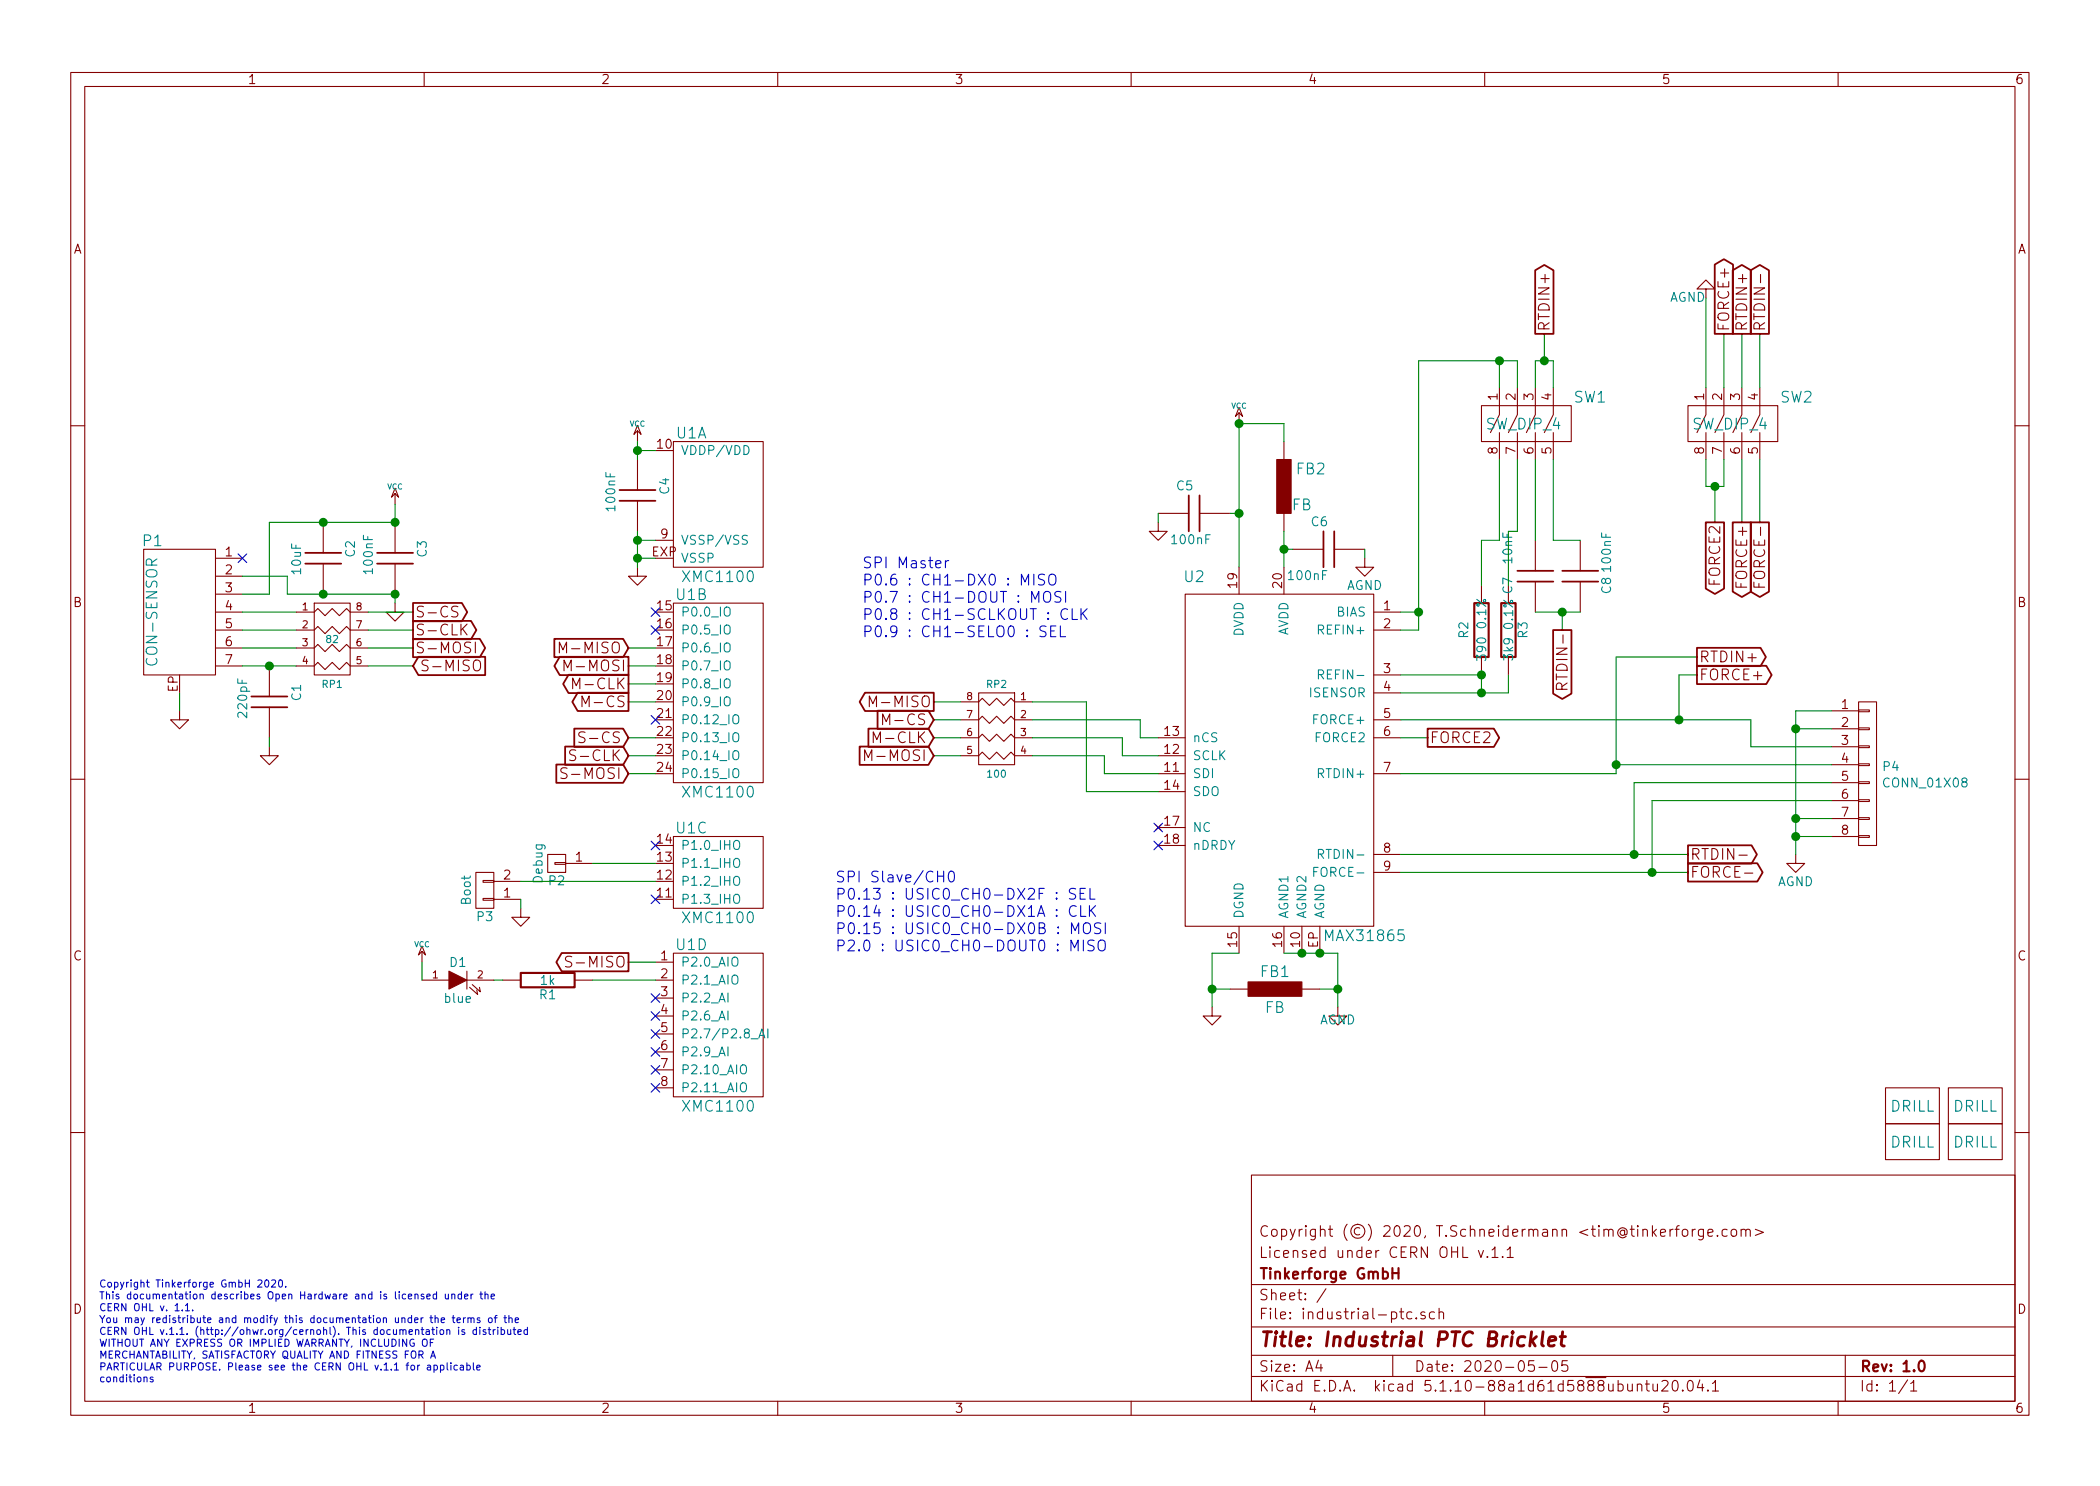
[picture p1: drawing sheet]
EESchema Schematic File Version 4
EELAYER 30 0
EELAYER END
$Descr A4 11693 8268
encoding utf-8
Sheet 1 1
Title "Industrial PTC Bricklet"
Date "2020-05-05"
Rev "1.0"
Comp "Tinkerforge GmbH"
Comment1 "Licensed under CERN OHL v.1.1"
Comment2 "Copyright (©) 2020, T.Schneidermann <tim@tinkerforge.com>"
Comment3 ""
Comment4 ""
$EndDescr
NoConn ~ 6450 4700
Text GLabel 9700 1850 1    60   Output ~ 0
RTDIN+
Text GLabel 9700 2900 3    60   Output ~ 0
FORCE+
Text GLabel 9800 1850 1    60   Output ~ 0
RTDIN-
Text GLabel 9800 2900 3    60   Output ~ 0
FORCE-
Text GLabel 9600 1850 1    60   Output ~ 0
FORCE+
$Comp
L tinkerforge:AGND #PWR01
U 1 1
P 9500 1650
F 0 "#PWR01" H 9500 1650 40  0001 C CNN
F 1 "AGND" H 9600 1650 50  0000 C CNN
F 2 "" H 9500 1650 60  0001 C CNN
F 3 "" H 9500 1650 60  0001 C CNN
	1    9500 1650
	-1   0    0    1   
$EndComp
Text GLabel 9550 2900 3    60   Output ~ 0
FORCE2
Text GLabel 8600 1850 1    60   Output ~ 0
RTDIN+
Text GLabel 8700 3500 3    60   Output ~ 0
RTDIN-
Text GLabel 9400 4750 2    60   Output ~ 0
RTDIN-
Text GLabel 9400 4850 2    60   Output ~ 0
FORCE-
Text GLabel 7950 4100 2    60   Output ~ 0
FORCE2
Text GLabel 9450 3750 2    60   Output ~ 0
FORCE+
Text GLabel 9450 3650 2    60   Output ~ 0
RTDIN+
$Comp
L tinkerforge:C C7
U 1 1
P 8550 3200
F 0 "C7" V 8700 3200 50  0000 L CNN
F 1 "10nF" V 8700 2950 50  0000 L CNN
F 2 "kicad-libraries:C0603F" H 8550 3200 60  0001 C CNN
F 3 "" H 8550 3200 60  0001 C CNN
	1    8550 3200
	-1   0    0    1   
$EndComp
$Comp
L tinkerforge:C C8
U 1 1
P 8800 3200
F 0 "C8" V 8650 3200 50  0000 L CNN
F 1 "100nF" V 8650 2950 50  0000 L CNN
F 2 "kicad-libraries:C0603F" H 8800 3200 60  0001 C CNN
F 3 "" H 8800 3200 60  0001 C CNN
	1    8800 3200
	-1   0    0    1   
$EndComp
$Comp
L tinkerforge:INDUCT FB2
U 1 1
P 7150 2700
F 0 "FB2" H 7300 2800 60  0000 C CNN
F 1 "FB" H 7250 2600 60  0000 C CNN
F 2 "kicad-libraries:R0603F" H 7150 2700 60  0001 C CNN
F 3 "" H 7150 2700 60  0001 C CNN
	1    7150 2700
	1    0    0    -1  
$EndComp
$Comp
L tinkerforge:INDUCT FB1
U 1 1
P 7100 5500
F 0 "FB1" V 7000 5500 60  0000 C CNN
F 1 "FB" V 7200 5500 60  0000 C CNN
F 2 "kicad-libraries:R0603F" H 7100 5500 60  0001 C CNN
F 3 "" H 7100 5500 60  0001 C CNN
	1    7100 5500
	0    1    1    0   
$EndComp
$Comp
L tinkerforge:GND #PWR02
U 1 1
P 6750 5600
F 0 "#PWR02" H 6750 5600 30  0001 C CNN
F 1 "GND" H 6750 5530 30  0001 C CNN
F 2 "" H 6750 5600 60  0001 C CNN
F 3 "" H 6750 5600 60  0001 C CNN
	1    6750 5600
	1    0    0    -1  
$EndComp
$Comp
L tinkerforge:AGND #PWR03
U 1 1
P 7450 5600
F 0 "#PWR03" H 7450 5600 40  0001 C CNN
F 1 "AGND" H 7450 5530 50  0000 C CNN
F 2 "" H 7450 5600 60  0001 C CNN
F 3 "" H 7450 5600 60  0001 C CNN
	1    7450 5600
	1    0    0    -1  
$EndComp
$Comp
L tinkerforge:GND #PWR04
U 1 1
P 6450 2900
F 0 "#PWR04" H 6450 2900 30  0001 C CNN
F 1 "GND" H 6450 2830 30  0001 C CNN
F 2 "" H 6450 2900 60  0001 C CNN
F 3 "" H 6450 2900 60  0001 C CNN
	1    6450 2900
	1    0    0    -1  
$EndComp
$Comp
L tinkerforge:AGND #PWR05
U 1 1
P 7600 3100
F 0 "#PWR05" H 7600 3100 40  0001 C CNN
F 1 "AGND" H 7600 2950 50  0000 C CNN
F 2 "" H 7600 3100 60  0001 C CNN
F 3 "" H 7600 3100 60  0001 C CNN
	1    7600 3100
	1    0    0    -1  
$EndComp
$Comp
L tinkerforge:C C5
U 1 1
P 6650 2850
F 0 "C5" V 6800 2850 50  0000 L CNN
F 1 "100nF" V 6500 2750 50  0000 L CNN
F 2 "kicad-libraries:C0603F" H 6650 2850 60  0001 C CNN
F 3 "" H 6650 2850 60  0001 C CNN
	1    6650 2850
	0    -1   -1   0   
$EndComp
$Comp
L tinkerforge:C C6
U 1 1
P 7400 3050
F 0 "C6" V 7550 3050 50  0000 L CNN
F 1 "100nF" V 7250 3050 50  0000 L CNN
F 2 "kicad-libraries:C0603F" H 7400 3050 60  0001 C CNN
F 3 "" H 7400 3050 60  0001 C CNN
	1    7400 3050
	0    -1   -1   0   
$EndComp
$Comp
L tinkerforge:VCC #PWR06
U 1 1
P 6900 2350
F 0 "#PWR06" H 6900 2450 30  0001 C CNN
F 1 "VCC" H 6900 2450 30  0000 C CNN
F 2 "" H 6900 2350 60  0001 C CNN
F 3 "" H 6900 2350 60  0001 C CNN
	1    6900 2350
	1    0    0    -1  
$EndComp
$Comp
L tinkerforge:R R3
U 1 1
P 8400 3500
F 0 "R3" V 8480 3500 50  0000 C CNN
F 1 "3k9 0.1%" V 8400 3500 50  0000 C CNN
F 2 "kicad-libraries:R0603F" H 8400 3500 60  0001 C CNN
F 3 "" H 8400 3500 60  0001 C CNN
	1    8400 3500
	1    0    0    -1  
$EndComp
$Comp
L tinkerforge:R R2
U 1 1
P 8250 3500
F 0 "R2" V 8150 3500 50  0000 C CNN
F 1 "390 0.1%" V 8250 3500 50  0000 C CNN
F 2 "kicad-libraries:R0603F" H 8250 3500 60  0001 C CNN
F 3 "" H 8250 3500 60  0001 C CNN
	1    8250 3500
	1    0    0    -1  
$EndComp
NoConn ~ 6450 4600
$Comp
L tinkerforge:MAX31865 U2
U 1 1
P 7100 4250
F 0 "U2" H 6650 5300 60  0000 C CNN
F 1 "MAX31865" H 7600 3300 60  0000 C CNN
F 2 "kicad-libraries:QFN-20-5x5" H 7100 4250 60  0001 C CNN
F 3 "" H 7100 4250 60  0001 C CNN
	1    7100 4250
	1    0    0    -1  
$EndComp
Text Notes 550  7700 0    40   ~ 0
Copyright Tinkerforge GmbH 2020.\nThis documentation describes Open Hardware and is licensed under the\nCERN OHL v. 1.1.\nYou may redistribute and modify this documentation under the terms of the\nCERN OHL v.1.1. (http://ohwr.org/cernohl). This documentation is distributed\nWITHOUT ANY EXPRESS OR IMPLIED WARRANTY, INCLUDING OF\nMERCHANTABILITY, SATISFACTORY QUALITY AND FITNESS FOR A\nPARTICULAR PURPOSE. Please see the CERN OHL v.1.1 for applicable\nconditions\n
NoConn ~ 1350 3100
$Comp
L tinkerforge:DRILL U3
U 1 1
P 10650 6150
F 0 "U3" H 10700 6200 60  0001 C CNN
F 1 "DRILL" H 10650 6150 60  0000 C CNN
F 2 "kicad-libraries:DRILL_NP" H 10650 6150 60  0001 C CNN
F 3 "" H 10650 6150 60  0001 C CNN
	1    10650 6150
	1    0    0    -1  
$EndComp
$Comp
L tinkerforge:DRILL U4
U 1 1
P 10650 6350
F 0 "U4" H 10700 6400 60  0001 C CNN
F 1 "DRILL" H 10650 6350 60  0000 C CNN
F 2 "kicad-libraries:DRILL_NP" H 10650 6350 60  0001 C CNN
F 3 "" H 10650 6350 60  0001 C CNN
	1    10650 6350
	1    0    0    -1  
$EndComp
$Comp
L tinkerforge:DRILL U6
U 1 1
P 11000 6350
F 0 "U6" H 11050 6400 60  0001 C CNN
F 1 "DRILL" H 11000 6350 60  0000 C CNN
F 2 "kicad-libraries:DRILL_NP" H 11000 6350 60  0001 C CNN
F 3 "" H 11000 6350 60  0001 C CNN
	1    11000 6350
	1    0    0    -1  
$EndComp
$Comp
L tinkerforge:DRILL U5
U 1 1
P 11000 6150
F 0 "U5" H 11050 6200 60  0001 C CNN
F 1 "DRILL" H 11000 6150 60  0000 C CNN
F 2 "kicad-libraries:DRILL_NP" H 11000 6150 60  0001 C CNN
F 3 "" H 11000 6150 60  0001 C CNN
	1    11000 6150
	1    0    0    -1  
$EndComp
$Comp
L tinkerforge:VCC #PWR07
U 1 1
P 2200 2800
F 0 "#PWR07" H 2200 2900 30  0001 C CNN
F 1 "VCC" H 2200 2900 30  0000 C CNN
F 2 "" H 2200 2800 60  0001 C CNN
F 3 "" H 2200 2800 60  0001 C CNN
	1    2200 2800
	1    0    0    -1  
$EndComp
$Comp
L tinkerforge:GND #PWR08
U 1 1
P 2200 3350
F 0 "#PWR08" H 2200 3350 30  0001 C CNN
F 1 "GND" H 2200 3280 30  0001 C CNN
F 2 "" H 2200 3350 60  0001 C CNN
F 3 "" H 2200 3350 60  0001 C CNN
	1    2200 3350
	1    0    0    -1  
$EndComp
$Comp
L tinkerforge:GND #PWR09
U 1 1
P 1000 3950
F 0 "#PWR09" H 1000 3950 30  0001 C CNN
F 1 "GND" H 1000 3880 30  0001 C CNN
F 2 "" H 1000 3950 60  0001 C CNN
F 3 "" H 1000 3950 60  0001 C CNN
	1    1000 3950
	1    0    0    -1  
$EndComp
$Comp
L tinkerforge:CON-SENSOR2 P1
U 1 1
P 1000 3400
F 0 "P1" H 1150 3800 60  0000 C CNN
F 1 "CON-SENSOR" V 1150 3400 60  0000 C CNN
F 2 "kicad-libraries:CON-SENSOR2" H 1000 3400 60  0001 C CNN
F 3 "" H 1000 3400 60  0001 C CNN
	1    1000 3400
	-1   0    0    -1  
$EndComp
$Comp
L tinkerforge:R_PACK4 RP2
U 1 1
P 5550 4250
F 0 "RP2" H 5550 4700 40  0000 C CNN
F 1 "100" H 5550 4200 40  0000 C CNN
F 2 "kicad-libraries:0603X4" H 5550 4250 60  0001 C CNN
F 3 "" H 5550 4250 60  0001 C CNN
	1    5550 4250
	-1   0    0    -1  
$EndComp
Wire Wire Line
	6450 4300 6150 4300
Wire Wire Line
	6150 4300 6150 4200
Wire Wire Line
	6450 4100 6350 4100
Wire Wire Line
	6350 4100 6350 4000
Wire Wire Line
	9800 1850 9800 2150
Wire Wire Line
	9700 1850 9700 2150
Wire Wire Line
	9600 1850 9600 2150
Wire Wire Line
	7900 2000 7900 3400
Wire Wire Line
	7900 2000 8350 2000
Wire Wire Line
	8600 1850 8600 2000
Wire Wire Line
	8650 3000 8800 3000
Wire Wire Line
	8800 3400 8700 3400
Wire Wire Line
	8400 3250 8400 2950
Wire Wire Line
	8400 2950 8450 2950
Wire Wire Line
	8400 3750 8400 3850
Connection ~ 9350 4000
Wire Wire Line
	9350 4000 9350 3750
Wire Wire Line
	9350 3750 9450 3750
Connection ~ 9100 4750
Wire Wire Line
	9400 4750 9100 4750
Wire Wire Line
	6900 3150 6900 2850
Connection ~ 7450 5500
Wire Wire Line
	7450 5600 7450 5500
Wire Wire Line
	6900 5300 6750 5300
Connection ~ 7250 5300
Wire Wire Line
	6450 2900 6450 2850
Connection ~ 6900 2850
Wire Wire Line
	6900 2850 6850 2850
Wire Wire Line
	7150 2950 7150 3050
Connection ~ 8250 3850
Wire Wire Line
	8250 3850 8250 3750
Wire Wire Line
	7900 3400 7800 3400
Wire Wire Line
	1500 2900 1500 3300
Wire Wire Line
	1500 3300 1350 3300
Wire Wire Line
	1000 3950 1000 3850
Wire Wire Line
	1350 3200 1600 3200
Wire Wire Line
	7900 3500 7800 3500
Connection ~ 7900 3400
Wire Wire Line
	8250 3750 7800 3750
Connection ~ 8250 3750
Wire Wire Line
	7800 4000 9350 4000
Wire Wire Line
	7800 4300 9000 4300
Wire Wire Line
	9000 4300 9000 4250
Wire Wire Line
	9200 4850 9200 4450
Wire Wire Line
	7150 3050 7200 3050
Wire Wire Line
	7600 3100 7600 3050
Connection ~ 7350 5300
Wire Wire Line
	7450 5300 7350 5300
Wire Wire Line
	6750 5300 6750 5500
Connection ~ 6750 5500
Wire Wire Line
	6900 2350 7150 2350
Wire Wire Line
	7800 4100 7950 4100
Wire Wire Line
	9400 4850 9200 4850
Connection ~ 9200 4850
Wire Wire Line
	8700 3500 8700 3400
Connection ~ 8700 3400
Wire Wire Line
	8400 3850 8250 3850
Wire Wire Line
	8350 3000 8250 3000
Wire Wire Line
	8250 3000 8250 3250
Wire Wire Line
	9500 1650 9500 2150
Wire Wire Line
	9700 2900 9700 2550
Wire Wire Line
	9800 2900 9800 2550
Connection ~ 7150 3050
Wire Wire Line
	6450 4200 6250 4200
Wire Wire Line
	6250 4200 6250 4100
Wire Wire Line
	8350 2150 8350 2000
Connection ~ 8350 2000
Wire Wire Line
	8450 2000 8450 2150
Wire Wire Line
	8550 2150 8550 2000
Wire Wire Line
	8550 2000 8600 2000
Wire Wire Line
	8650 2000 8650 2150
Connection ~ 8600 2000
Wire Wire Line
	7150 2350 7150 2450
$Comp
L tinkerforge:XMC1XXX24 U1
U 1 1
P 4000 2800
F 0 "U1" H 3850 3200 60  0000 C CNN
F 1 "XMC1100" H 4000 2400 60  0000 C CNN
F 2 "kicad-libraries:QFN24-4x4mm-0.5mm" H 4150 3550 60  0001 C CNN
F 3 "" H 4150 3550 60  0000 C CNN
	1    4000 2800
	1    0    0    -1  
$EndComp
$Comp
L tinkerforge:XMC1XXX24 U1
U 2 1
P 4000 3850
F 0 "U1" H 3850 4400 60  0000 C CNN
F 1 "XMC1100" H 4000 3300 60  0000 C CNN
F 2 "kicad-libraries:QFN24-4x4mm-0.5mm" H 4150 4600 60  0001 C CNN
F 3 "" H 4150 4600 60  0000 C CNN
	2    4000 3850
	1    0    0    -1  
$EndComp
$Comp
L tinkerforge:XMC1XXX24 U1
U 3 1
P 4000 4850
F 0 "U1" H 3850 5100 60  0000 C CNN
F 1 "XMC1100" H 4000 4600 60  0000 C CNN
F 2 "kicad-libraries:QFN24-4x4mm-0.5mm" H 4150 5600 60  0001 C CNN
F 3 "" H 4150 5600 60  0000 C CNN
	3    4000 4850
	1    0    0    -1  
$EndComp
$Comp
L tinkerforge:XMC1XXX24 U1
U 4 1
P 4000 5700
F 0 "U1" H 3850 6150 60  0000 C CNN
F 1 "XMC1100" H 4000 5250 60  0000 C CNN
F 2 "kicad-libraries:QFN24-4x4mm-0.5mm" H 4150 6450 60  0001 C CNN
F 3 "" H 4150 6450 60  0000 C CNN
	4    4000 5700
	1    0    0    -1  
$EndComp
Wire Wire Line
	6150 4200 5750 4200
Wire Wire Line
	6250 4100 5750 4100
Wire Wire Line
	6350 4000 5750 4000
Wire Wire Line
	7350 5500 7450 5500
Wire Wire Line
	6750 5500 6850 5500
$Comp
L tinkerforge:C C3
U 1 1
P 2200 3100
F 0 "C3" V 2350 3100 50  0000 L CNN
F 1 "100nF" V 2050 3000 50  0000 L CNN
F 2 "kicad-libraries:C0603F" H 2200 3100 60  0001 C CNN
F 3 "" H 2200 3100 60  0001 C CNN
	1    2200 3100
	1    0    0    -1  
$EndComp
$Comp
L tinkerforge:C C2
U 1 1
P 1800 3100
F 0 "C2" V 1950 3100 50  0000 L CNN
F 1 "10uF" V 1650 3000 50  0000 L CNN
F 2 "kicad-libraries:C0805" H 1800 3100 60  0001 C CNN
F 3 "" H 1800 3100 60  0001 C CNN
	1    1800 3100
	1    0    0    -1  
$EndComp
Wire Wire Line
	2200 3300 1800 3300
Wire Wire Line
	1600 3300 1600 3200
Wire Wire Line
	1500 2900 1800 2900
Connection ~ 1800 3300
Connection ~ 1800 2900
Wire Wire Line
	2200 2900 2200 2800
Wire Wire Line
	2200 3350 2200 3300
Connection ~ 2200 3300
$Comp
L tinkerforge:R_PACK4 RP1
U 1 1
P 1850 3750
F 0 "RP1" H 1850 3700 40  0000 C CNN
F 1 "82" H 1850 3950 40  0000 C CNN
F 2 "kicad-libraries:4X0402" H 1850 3750 60  0001 C CNN
F 3 "" H 1850 3750 60  0001 C CNN
	1    1850 3750
	1    0    0    -1  
$EndComp
Wire Wire Line
	1350 3700 1500 3700
Wire Wire Line
	1650 3600 1350 3600
Wire Wire Line
	1350 3500 1650 3500
Wire Wire Line
	1650 3400 1350 3400
$Comp
L tinkerforge:C C1
U 1 1
P 1500 3900
F 0 "C1" V 1650 3900 50  0000 L CNN
F 1 "220pF" V 1350 3800 50  0000 L CNN
F 2 "kicad-libraries:C0402F" H 1500 3900 60  0001 C CNN
F 3 "" H 1500 3900 60  0001 C CNN
	1    1500 3900
	1    0    0    -1  
$EndComp
$Comp
L tinkerforge:GND #PWR010
U 1 1
P 1500 4150
F 0 "#PWR010" H 1500 4150 30  0001 C CNN
F 1 "GND" H 1500 4080 30  0001 C CNN
F 2 "" H 1500 4150 60  0001 C CNN
F 3 "" H 1500 4150 60  0001 C CNN
	1    1500 4150
	1    0    0    -1  
$EndComp
Wire Wire Line
	1500 4150 1500 4100
Connection ~ 1500 3700
Text GLabel 2300 3400 2    60   Output ~ 0
S-CS
Text GLabel 2300 3500 2    60   Output ~ 0
S-CLK
Text GLabel 2300 3600 2    60   Output ~ 0
S-MOSI
Text GLabel 2300 3700 2    60   Input ~ 0
S-MISO
Wire Wire Line
	2050 3700 2300 3700
Wire Wire Line
	2300 3600 2050 3600
Wire Wire Line
	2050 3500 2300 3500
Wire Wire Line
	2300 3400 2050 3400
$Comp
L tinkerforge:C C4
U 1 1
P 3550 2750
F 0 "C4" V 3700 2750 50  0000 L CNN
F 1 "100nF" V 3400 2650 50  0000 L CNN
F 2 "kicad-libraries:C0603F" H 3550 2750 60  0001 C CNN
F 3 "" H 3550 2750 60  0001 C CNN
	1    3550 2750
	1    0    0    -1  
$EndComp
$Comp
L tinkerforge:GND #PWR011
U 1 1
P 3550 3150
F 0 "#PWR011" H 3550 3150 30  0001 C CNN
F 1 "GND" H 3550 3080 30  0001 C CNN
F 2 "" H 3550 3150 60  0001 C CNN
F 3 "" H 3550 3150 60  0001 C CNN
	1    3550 3150
	1    0    0    -1  
$EndComp
Wire Wire Line
	3650 3100 3550 3100
Wire Wire Line
	3550 2950 3550 3000
Wire Wire Line
	3550 3000 3650 3000
Connection ~ 3550 3100
Connection ~ 3550 3000
Wire Wire Line
	3650 2500 3550 2500
Wire Wire Line
	3550 2450 3550 2500
$Comp
L tinkerforge:VCC #PWR012
U 1 1
P 3550 2450
F 0 "#PWR012" H 3550 2550 30  0001 C CNN
F 1 "VCC" H 3550 2550 30  0000 C CNN
F 2 "" H 3550 2450 60  0001 C CNN
F 3 "" H 3550 2450 60  0001 C CNN
	1    3550 2450
	1    0    0    -1  
$EndComp
Connection ~ 3550 2500
Text GLabel 3500 4100 0    60   Input ~ 0
S-CS
Text GLabel 3500 4200 0    60   Input ~ 0
S-CLK
Text GLabel 3500 4300 0    60   Input ~ 0
S-MOSI
Text GLabel 3500 5350 0    60   Output ~ 0
S-MISO
Wire Wire Line
	3500 4100 3650 4100
Wire Wire Line
	3650 4200 3500 4200
Wire Wire Line
	3500 4300 3650 4300
Wire Wire Line
	3650 5350 3500 5350
Text GLabel 5200 4000 0    60   Input ~ 0
M-CS
Text GLabel 5200 4100 0    60   Input ~ 0
M-CLK
Text GLabel 5200 4200 0    60   Input ~ 0
M-MOSI
Text GLabel 5200 3900 0    60   Output ~ 0
M-MISO
Wire Wire Line
	5200 4000 5350 4000
Wire Wire Line
	5350 4100 5200 4100
Wire Wire Line
	5200 4200 5350 4200
Text GLabel 3500 3900 0    60   Output ~ 0
M-CS
Text GLabel 3500 3800 0    60   Output ~ 0
M-CLK
Text GLabel 3500 3700 0    60   Output ~ 0
M-MOSI
Text GLabel 3500 3600 0    60   Input ~ 0
M-MISO
$Comp
L tinkerforge:LED D1
U 1 1
P 2550 5450
F 0 "D1" H 2550 5550 50  0000 C CNN
F 1 "blue" H 2550 5350 50  0000 C CNN
F 2 "kicad-libraries:D0603F" H 2550 5450 50  0001 C CNN
F 3 "" H 2550 5450 50  0000 C CNN
	1    2550 5450
	1    0    0    -1  
$EndComp
$Comp
L tinkerforge:R R1
U 1 1
P 3050 5450
F 0 "R1" V 3130 5450 50  0000 C CNN
F 1 "1k" V 3050 5450 50  0000 C CNN
F 2 "kicad-libraries:R0603F" H 3050 5450 60  0001 C CNN
F 3 "" H 3050 5450 60  0000 C CNN
	1    3050 5450
	0    1    1    0   
$EndComp
$Comp
L tinkerforge:CONN_01X01 P2
U 1 1
P 3100 4800
F 0 "P2" H 3100 4900 50  0000 C CNN
F 1 "Debug" V 3200 4800 50  0000 C CNN
F 2 "kicad-libraries:DEBUG_PAD" H 3100 4800 50  0001 C CNN
F 3 "" H 3100 4800 50  0000 C CNN
	1    3100 4800
	-1   0    0    1   
$EndComp
$Comp
L tinkerforge:CONN_01X02 P3
U 1 1
P 2700 4950
F 0 "P3" H 2700 5100 50  0000 C CNN
F 1 "Boot" V 2800 4950 50  0000 C CNN
F 2 "kicad-libraries:SolderJumper" H 2700 4950 50  0001 C CNN
F 3 "" H 2700 4950 50  0000 C CNN
	1    2700 4950
	-1   0    0    1   
$EndComp
$Comp
L tinkerforge:GND #PWR013
U 1 1
P 2900 5050
F 0 "#PWR013" H 2900 5050 30  0001 C CNN
F 1 "GND" H 2900 4980 30  0001 C CNN
F 2 "" H 2900 5050 60  0001 C CNN
F 3 "" H 2900 5050 60  0001 C CNN
	1    2900 5050
	1    0    0    -1  
$EndComp
Wire Wire Line
	2900 5050 2900 5000
Text Notes 4800 3550 0    60   ~ 0
SPI Master\nP0.6 : CH1-DX0 : MISO\nP0.7 : CH1-DOUT : MOSI\nP0.8 : CH1-SCLKOUT : CLK\nP0.9 : CH1-SELO0 : SEL
Text Notes 4650 5300 0    60   ~ 0
SPI Slave/CH0\nP0.13 : USIC0_CH0-DX2F : SEL\nP0.14 : USIC0_CH0-DX1A : CLK\nP0.15 : USIC0_CH0-DX0B : MOSI\nP2.0 : USIC0_CH0-DOUT0 : MISO
Wire Wire Line
	3500 3900 3650 3900
Wire Wire Line
	3650 3800 3500 3800
Wire Wire Line
	3500 3700 3650 3700
Wire Wire Line
	3650 3600 3500 3600
Connection ~ 2200 2900
$Comp
L tinkerforge:VCC #PWR014
U 1 1
P 2350 5350
F 0 "#PWR014" H 2350 5450 30  0001 C CNN
F 1 "VCC" H 2350 5450 30  0000 C CNN
F 2 "" H 2350 5350 60  0001 C CNN
F 3 "" H 2350 5350 60  0001 C CNN
	1    2350 5350
	1    0    0    -1  
$EndComp
Wire Wire Line
	2350 5350 2350 5450
Wire Wire Line
	2800 5450 2750 5450
Connection ~ 6900 2350
Wire Wire Line
	6450 4400 6050 4400
Wire Wire Line
	6050 4400 6050 3900
Wire Wire Line
	6050 3900 5750 3900
Wire Wire Line
	5200 3900 5350 3900
Wire Wire Line
	3650 4900 2900 4900
Wire Wire Line
	3300 5450 3650 5450
Wire Wire Line
	3300 4800 3650 4800
NoConn ~ 3650 3500
NoConn ~ 3650 3400
NoConn ~ 3650 4000
NoConn ~ 3650 4700
NoConn ~ 3650 5000
NoConn ~ 3650 6050
NoConn ~ 3650 5950
NoConn ~ 3650 5850
NoConn ~ 3650 5750
NoConn ~ 3650 5650
NoConn ~ 3650 5550
Wire Wire Line
	9100 4750 7800 4750
Wire Wire Line
	7450 5500 7450 5300
Wire Wire Line
	7250 5300 7150 5300
Wire Wire Line
	6900 2850 6900 2350
Wire Wire Line
	8250 3850 7800 3850
Wire Wire Line
	7900 3400 7900 3500
Wire Wire Line
	7350 5300 7250 5300
Wire Wire Line
	6750 5500 6750 5600
Wire Wire Line
	9200 4850 7800 4850
Wire Wire Line
	8700 3400 8550 3400
Wire Wire Line
	7150 3050 7150 3150
Wire Wire Line
	8350 2000 8450 2000
Wire Wire Line
	8600 2000 8650 2000
Wire Wire Line
	1800 3300 1600 3300
Wire Wire Line
	1800 2900 2200 2900
Wire Wire Line
	1500 3700 1650 3700
Wire Wire Line
	3550 3100 3550 3150
Wire Wire Line
	3550 3000 3550 3100
Wire Wire Line
	3550 2500 3550 2550
$Comp
L tinkerforge:SW_DIP_4 SW1
U 1 1
P 8500 2350
F 0 "SW1" V 8350 1900 60  0000 L CNN
F 1 "SW_DIP_4" V 8500 2150 60  0000 L CNN
F 2 "kicad-libraries:SW_DIP_4_THT" H 8650 2650 60  0001 C CNN
F 3 "" H 8650 2650 60  0000 C CNN
	1    8500 2350
	0    -1   1    0   
$EndComp
$Comp
L tinkerforge:SW_DIP_4 SW2
U 1 1
P 9650 2350
F 0 "SW2" V 9500 1900 60  0000 L CNN
F 1 "SW_DIP_4" V 9650 2150 60  0000 L CNN
F 2 "kicad-libraries:SW_DIP_4_THT" H 9800 2650 60  0001 C CNN
F 3 "" H 9800 2650 60  0000 C CNN
	1    9650 2350
	0    -1   1    0   
$EndComp
Wire Wire Line
	9500 2550 9500 2700
Wire Wire Line
	9500 2700 9550 2700
Wire Wire Line
	9550 2700 9550 2900
Wire Wire Line
	9550 2700 9600 2700
Wire Wire Line
	9600 2700 9600 2550
Connection ~ 9550 2700
Wire Wire Line
	8350 2550 8350 3000
Wire Wire Line
	8450 2550 8450 2950
Wire Wire Line
	8550 2550 8550 3000
Wire Wire Line
	8650 2550 8650 3000
$Comp
L tinkerforge:CONN_01X08 P4
U 1 1
P 10400 4300
F 0 "P4" H 10478 4341 50  0000 L CNN
F 1 "CONN_01X08" H 10478 4250 50  0000 L CNN
F 2 "kicad-libraries:OQ_8P" H 10400 4300 50  0001 C CNN
F 3 "" H 10400 4300 50  0000 C CNN
	1    10400 4300
	1    0    0    -1  
$EndComp
Wire Wire Line
	9750 4000 9750 4150
Wire Wire Line
	9750 4150 10200 4150
Wire Wire Line
	9350 4000 9750 4000
Wire Wire Line
	10200 4450 9200 4450
Wire Wire Line
	10200 4350 9100 4350
Wire Wire Line
	9100 4350 9100 4750
Wire Wire Line
	10200 4250 9000 4250
Connection ~ 9000 4250
Wire Wire Line
	9000 3650 9450 3650
Wire Wire Line
	9000 3650 9000 4250
$Comp
L tinkerforge:AGND #PWR0101
U 1 1
P 10000 4750
F 0 "#PWR0101" H 10000 4750 40  0001 C CNN
F 1 "AGND" H 10000 4600 50  0000 C CNN
F 2 "" H 10000 4750 60  0001 C CNN
F 3 "" H 10000 4750 60  0001 C CNN
	1    10000 4750
	1    0    0    -1  
$EndComp
Wire Wire Line
	10200 3950 10000 3950
Wire Wire Line
	10000 3950 10000 4050
Wire Wire Line
	10200 4050 10000 4050
Connection ~ 10000 4050
Wire Wire Line
	10000 4050 10000 4550
Wire Wire Line
	10200 4550 10000 4550
Connection ~ 10000 4550
Wire Wire Line
	10000 4550 10000 4650
Wire Wire Line
	10000 4650 10200 4650
Connection ~ 10000 4650
Wire Wire Line
	10000 4650 10000 4750
$EndSCHEMATC
